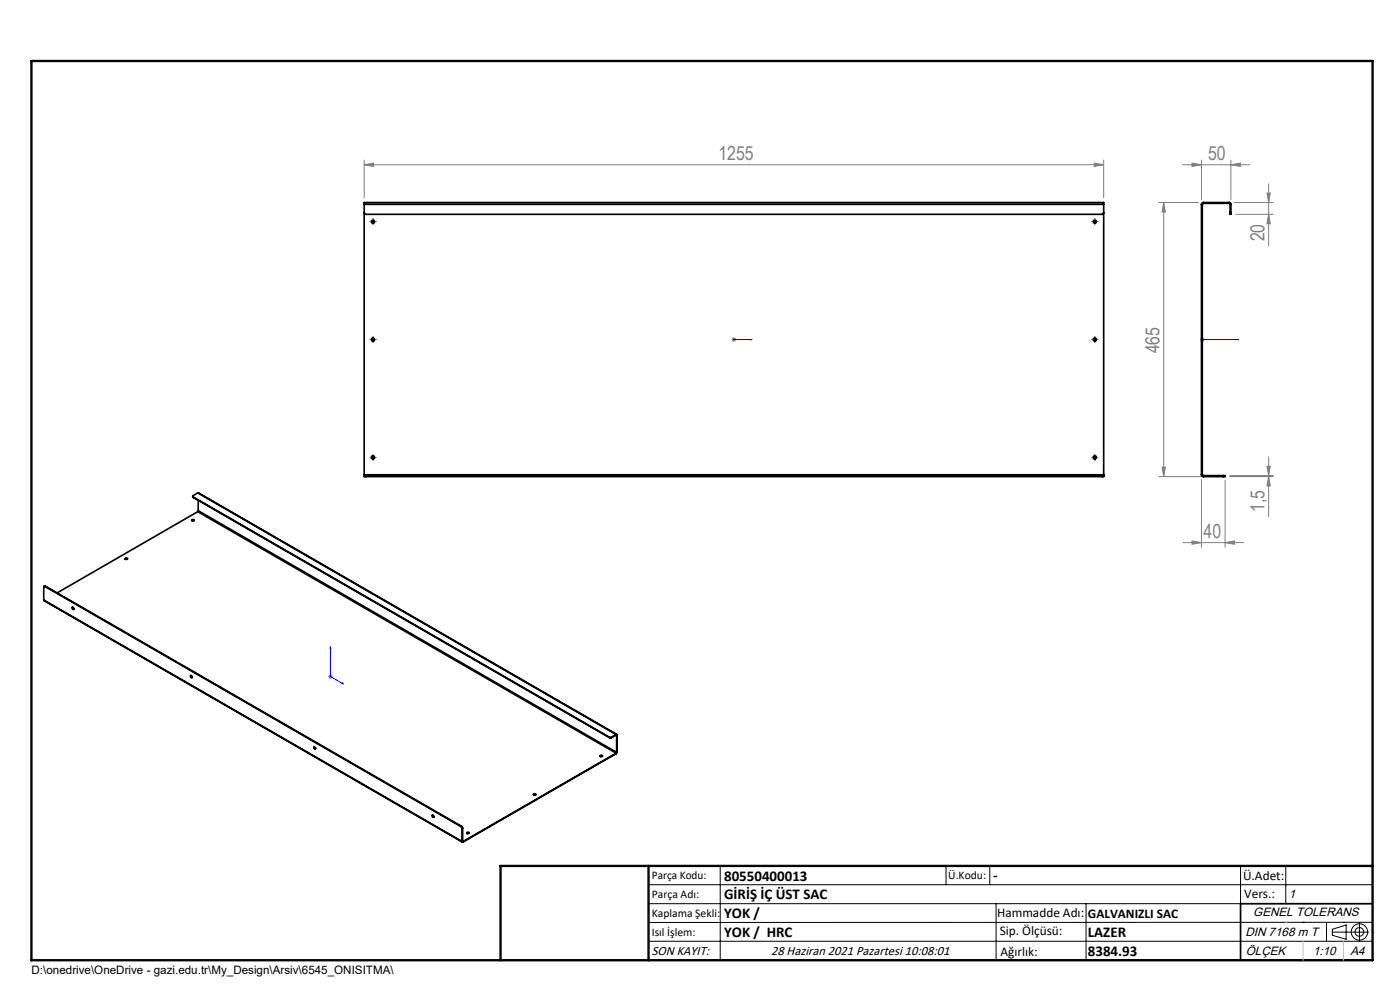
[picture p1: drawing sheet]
<svg xmlns="http://www.w3.org/2000/svg" width="297mm" height="210mm" viewBox="0 0 297 210" stroke-linecap="round" stroke-linejoin="round" font-family="sans-serif">
<g fill="none" stroke="#000" stroke-width=".21">
<path d="M78.8 47h.6M79.1 46.7v.6M232 47h.6M232.2 46.7v.6M78.8 72h.6M79.1 71.7v.6M232 72h.6M232.2 71.7v.6M78.8 97h.6M79.1 96.7v.6M232 97h.6M232.2 96.7v.6"/>
<path d="M137.6 187.7h153.6M137.6 191.7h153.6M137.6 199.7h153.6M152.8 183.7v20M200.7 183.7v4M210 183.7v4M211.3 191.7v12M230.4 191.7v12M263.2 183.7v20M272.8 183.7v8M276.4 195.6h.1M281.4 195.6v4.1"/>
<path d="M282.6 197.7h7.8M282.6 197.1l3-.9v3l-3-.8zM285 195.6h.1M288.4 195.8v3.8M291.2 195.6l-153.6 .1"/>
<circle cx="288.4" cy="197.7" r="1.74"/>
<circle cx="288.4" cy="197.7" r=".93"/>
</g>
<path d="M155.6 72h.2zM155.7 72h.1M155.7 72h3.8M159.5 72h-.4h.4M255 72h.2zM255.1 72h.1M255.1 72h7.7M262.8 72h-.4h.4M70.1 137.2l.1 .4-.2-.1zM70.1 137.2v6.3l2.7 1.6M72.6 144.8l.2 .3-.2-.1z" fill="none" stroke="#00f" stroke-width=".21"/>
<g fill="none" stroke="#808080" stroke-width=".21">
<path d="M77.3 35l1.9-.4v.7zM77.3 34v8M77.3 35h156.8M232.1 34.6l2 .4-2 .3zM234.1 34v8M250.9 35h14.2M252.9 34.6l2 .4-2 .3zM254.9 34v8.3M261.1 35l2-.4v.7zM261.1 34v8.3M269.1 39v13.2M245.9 43h8.3"/>
<path d="M246.9 43v58.1M246.9 43l.3 2h-.7zM261.8 43h8.3M262.1 45.5h8M268.8 40.9h.7l-.4 2.1zM269.1 45.5l.4 2h-.7zM155.2 72h1M155.3 71.7l.7 .7M155.7 71.5v1M156 71.7l-.7 .7M254.6 72h1M254.7 71.7l.7 .7"/>
<path d="M255.1 71.5v1M255.4 71.7l-.7 .7M246.5 99.1h.7l-.3 2zM268.8 98.9h.7l-.4 2zM269.1 96.9v12.7M245.9 101.1h10.7M250.9 115.1h13M252.9 114.8l2 .3-2 .4zM254.9 101.7v14.4M259.9 115.1l2-.3v.7zM259.9 101.9v14.2M260.9 101.1h9.2"/>
<path d="M260.9 100.9h9.2M269.1 101.1l.4 2h-.7zM69.6 143.5h1M69.7 143.1l.7 .8M70.1 143v1M70.4 143.1l-.7 .8"/>
</g>
<g fill="none" stroke="#000" stroke-width=".21" stroke-dasharray="15.2 1.3 1.3 1.3">
<path d="M78.5 47h.1M79.1 46.4h.1M79.1 47.6v.1M79.8 47h.1M231.6 47h.1M232.3 46.4h.1M232.3 47.6v.1M232.9 47h.1M78.5 72h.1M79.1 71.4h.1M79.1 72.6v.1M79.8 72h.1"/>
<path d="M231.6 72h.1M232.3 71.4h.1M232.3 72.6v.1M232.9 72h.1M78.5 97h.1M79.1 96.4h.1M79.1 97.6v.1M79.8 97h.1M231.6 97h.1M232.3 96.4h.1M232.3 97.6v.1M232.9 97h.1"/>
</g>
<path d="M291.2 191.7h-28v12M106.2 203.7h185" fill="none" stroke="#000" stroke-width=".35"/>
<path d="M6.7 12.9h284.5v190.8h-284.5zM137.6 183.7v20M291.2 183.7h-185v20" fill="none" stroke="#000" stroke-width=".5"/>
<path d="M272.8 195.6h.1M276.4 199.7v4M285 199.7v4" fill="none" stroke="#c0c0c0" stroke-width=".21"/>
<g fill="#00f">
<path d="M72.6 144.8l.2 .3-.2-.1zM70.1 137.2l.1 .4-.2-.1zM159.1 72h.4zM155.6 72h.2z"/>
<path d="M255 72h.2zM262.4 72h.4z"/>
</g>
<g fill="#808080">
<path d="M232.1 34.6l2 .4-2 .3zM77.3 35l1.9-.4v.7z"/>
<path d="M252.9 114.8l2 .3-2 .4zM259.9 115.1l2-.3v.7z"/>
<path d="M261.1 35l2-.4v.7zM252.9 34.6l2 .4-2 .3z"/>
<path d="M269.1 101.1l.4 2h-.7zM268.8 98.9h.7l-.4 2z"/>
<path d="M268.8 40.9h.7l-.4 2.1zM269.1 45.5l.4 2h-.7zM246.9 43l.3 2h-.7zM246.5 99.1h.7l-.3 2z"/>
</g>
<g fill="none" stroke="#000" stroke-width=".35">
<path d="M77.3 45.1l.2 .4h156.3l.3-.4M77.3 43.3v-.3h156.8v.3M77.3 43.3v57.4M77.3 43.3h156.8M234.1 43.3v57.4M254.9 43.3h.2M254.9 43.3v57.4M255.1 43.3v57.4M255.3 43l-.3 .1-.1 .2M255.3 43.1l-.2 .2M255.3 43h5.5M255.3 43v.1"/>
<path d="M255.3 43.1h5.5M260.8 43.1l.1 .2M260.8 43l.2 .1 .1 .2M260.8 43v.1M260.9 45.1v.4h.2v-.4M260.9 43.3h.2M260.9 45.1h.2M260.9 43.3v1.8M261.1 43.3v1.8M26.5 118.5l.1-.1a.24 .24 0 0 1 .3-.1 .24 .24 0 0 1 .1 .3 .28 .28 0 0 1-.3 .1 .28 .28 0 0 1-.2-.2zM26.5 118.6h.6M40.7 110.4h.5"/>
<path d="M40.7 110.2a.25 .25 0 0 1 .3-.1 .25 .25 0 0 1 .2 .3l-.1 .1a.24 .24 0 0 1-.3 0 .24 .24 0 0 1-.1-.3zM40.9 105.3l.1 .2M41 105.4l88.3 51M41 105.4v.1M41 105.5l88.3 51M41.9 104.6l-1 .6 .1 .2M41.9 104.6l88.9 51.2M41.9 108.5l88.8 51.3M41.9 108.5l-29.8 17.3M41.9 104.6l88.8 51.2M42.1 108.3l-.2 .2M42.1 108.3l88.7 51.3"/>
<path d="M42.1 106.1v2.2M77.3 100.9v.2h.3M77.3 100.9h.3M77.3 100.7v.2M77.3 100.7h156.8M77.6 101.1h156.2M77.6 100.9v.2M77.6 100.9h156.2M233.8 100.9h.3M233.8 100.9v.2M234.1 100.9v.2h-.3M234.1 100.7v.2"/>
<path d="M254.9 100.7l.1 .3 .3 .1M254.9 100.7h.2M255.1 100.7l.2 .2M255.3 101.1h4.2M255.3 100.9h4.2M255.3 100.9v.2M259.5 100.9h.4v.2h-.4M259.5 100.9v.2M9.3 127.3l88.8 51.3M9.3 127.3l88.7 51.2M9.5 124.4l-.2 .1v2.8M9.5 124.4l88.3 51"/>
<path d="M9.6 124.3h-.3M9.6 124.3l-.1 .1M9.6 124.3l88.3 51M15.3 128.8h.1a.25 .25 0 0 1 .3 .2 .25 .25 0 0 1-.2 .3zM15.4 128.8l.1 .3 .2 .1M40.5 143.3a.25 .25 0 0 1 .3 .2 .25 .25 0 0 1-.2 .3l-.2-.3zM40.5 143.3l.2 .4M66.6 158.4h.1a.25 .25 0 0 1 .2 .2 .25 .25 0 0 1-.2 .3zM66.7 158.4l.2 .4M129.3 156.4h.4M129.3 156.5h.4M129.3 156.4v.1"/>
<path d="M129.7 156.4v.1M130.7 155.8l.2 .1M130.7 155.9l.1 .1M130.7 159.8l-32.5 18.7M130.7 155.8v.1M130.7 159.8v.1M130.7 159.9l-32.5 18.7M130.7 155.8l-1 .6M130.7 155.9l-1 .6M130.8 159.6l-.1 .2M130.8 156v3.6M130.9 159.5l-.2 .4"/>
<path d="M130.9 155.9l-.1 .1M130.9 155.9v3.6M130.9 159.5l-.1 .1M91.7 172.9h.1a.23 .23 0 0 1 .2 .2 .23 .23 0 0 1-.1 .2zM91.8 172.9v.2l.2 .2M97.8 175.4l.2 .3M97.9 175.3l.2 .4M97.9 175.3l-.1 .1M98 178.5l.2 .1M98 175.7v2.8M98.1 178.4l.1 .1M98.1 175.7h-.1"/>
<path d="M98.1 178.4l-.1 .1M98.1 175.7v2.7M98.2 178.5v.1M99 176.6h.1a.26 .26 0 0 1 .3-.1 .26 .26 0 0 1 .1 .3 .28 .28 0 0 1-.3 .1 .28 .28 0 0 1-.2-.3zM99 176.7h.5M113.2 168.6h.5M113.2 168.4a.23 .23 0 0 1 .3-.1 .23 .23 0 0 1 .1 .4l-.4-.1zM127.3 160.3a.29 .29 0 0 1 .3-.1 .29 .29 0 0 1 .2 .2 .31 .31 0 0 1-.5-.1zM127.3 160.4h.5"/>
<circle cx="79.1" cy="47" r=".34"/>
<circle cx="232.3" cy="47" r=".34"/>
<circle cx="79.1" cy="72" r=".35"/>
<circle cx="232.3" cy="72" r=".35"/>
<circle cx="79.1" cy="97" r=".34"/>
<circle cx="232.3" cy="97" r=".34"/>
</g>
<g font-size="4.1" fill="#808080">
<text x="152.4" y="34">1255</text>
<text x="256.3" y="34">50</text>
<text x="268.2" y="51.2" transform="rotate(-90 268.2 51.2)">20</text>
<text x="246" y="75" transform="rotate(-90 246 75)">465</text>
<text x="268.2" y="108.6" transform="rotate(-90 268.2 108.6)">1,5</text>
<text x="255.3" y="114.1">40</text>
</g>
<g font-size="3.2">
<text x="153.6" y="186.8">80550400013</text>
<text x="153.6" y="190.8">GİRİŞ İÇ ÜST SAC</text>
<text x="210.7" y="186.6">-</text>
<text x="153.6" y="194.8">YOK /</text>
<text x="153.6" y="198.8">YOK / HRC</text>
<text x="230.8" y="198.7">LAZER</text>
<text x="230.8" y="202.8">8384.93</text>
</g>
<g font-size="2.8">
<text x="263.7" y="186.7">Ü.Adet:</text>
<text x="263.9" y="190.5">Vers.:</text>
<text x="211.5" y="194.5">Hammadde Adı:</text>
<text x="230.8" y="194.7">GALVANIZLI SAC</text>
<text x="138.3" y="202.6">SON KAYIT:</text>
<text x="163.6" y="202.6">28 Haziran 2021 Pazartesi 10:08:01</text>
<text x="212.1" y="198.4">Sip. Ölçüsü:</text>
<text x="212.2" y="202.7">Ağırlık:</text>
</g>
<g font-size="2.6">
<text x="273.4" y="190.4">1</text>
<text x="265.9" y="194.4">GENEL TOLERANS</text>
<text x="264.2" y="198.5">DIN 7168 m T</text>
<text x="264.3" y="202.6">ÖLÇEK</text>
<text x="278.5" y="202.6">1:10</text>
<text x="286.5" y="202.6">A4</text>
</g>
<g font-size="2.5">
<text x="138.3" y="186.4">Parça Kodu:</text>
<text x="138.3" y="190.5">Parça Adı:</text>
<text x="201.2" y="186.5">Ü.Kodu:</text>
<text x="138.3" y="194.5">Kaplama Şekli:</text>
<text x="138.3" y="198.6">Isıl İşlem:</text>
<text x="6.7" y="206.7">D:\onedrive\OneDrive - gazi.edu.tr\My_Design\Arsiv\6545_ONISITMA\</text>
</g>
</svg>
